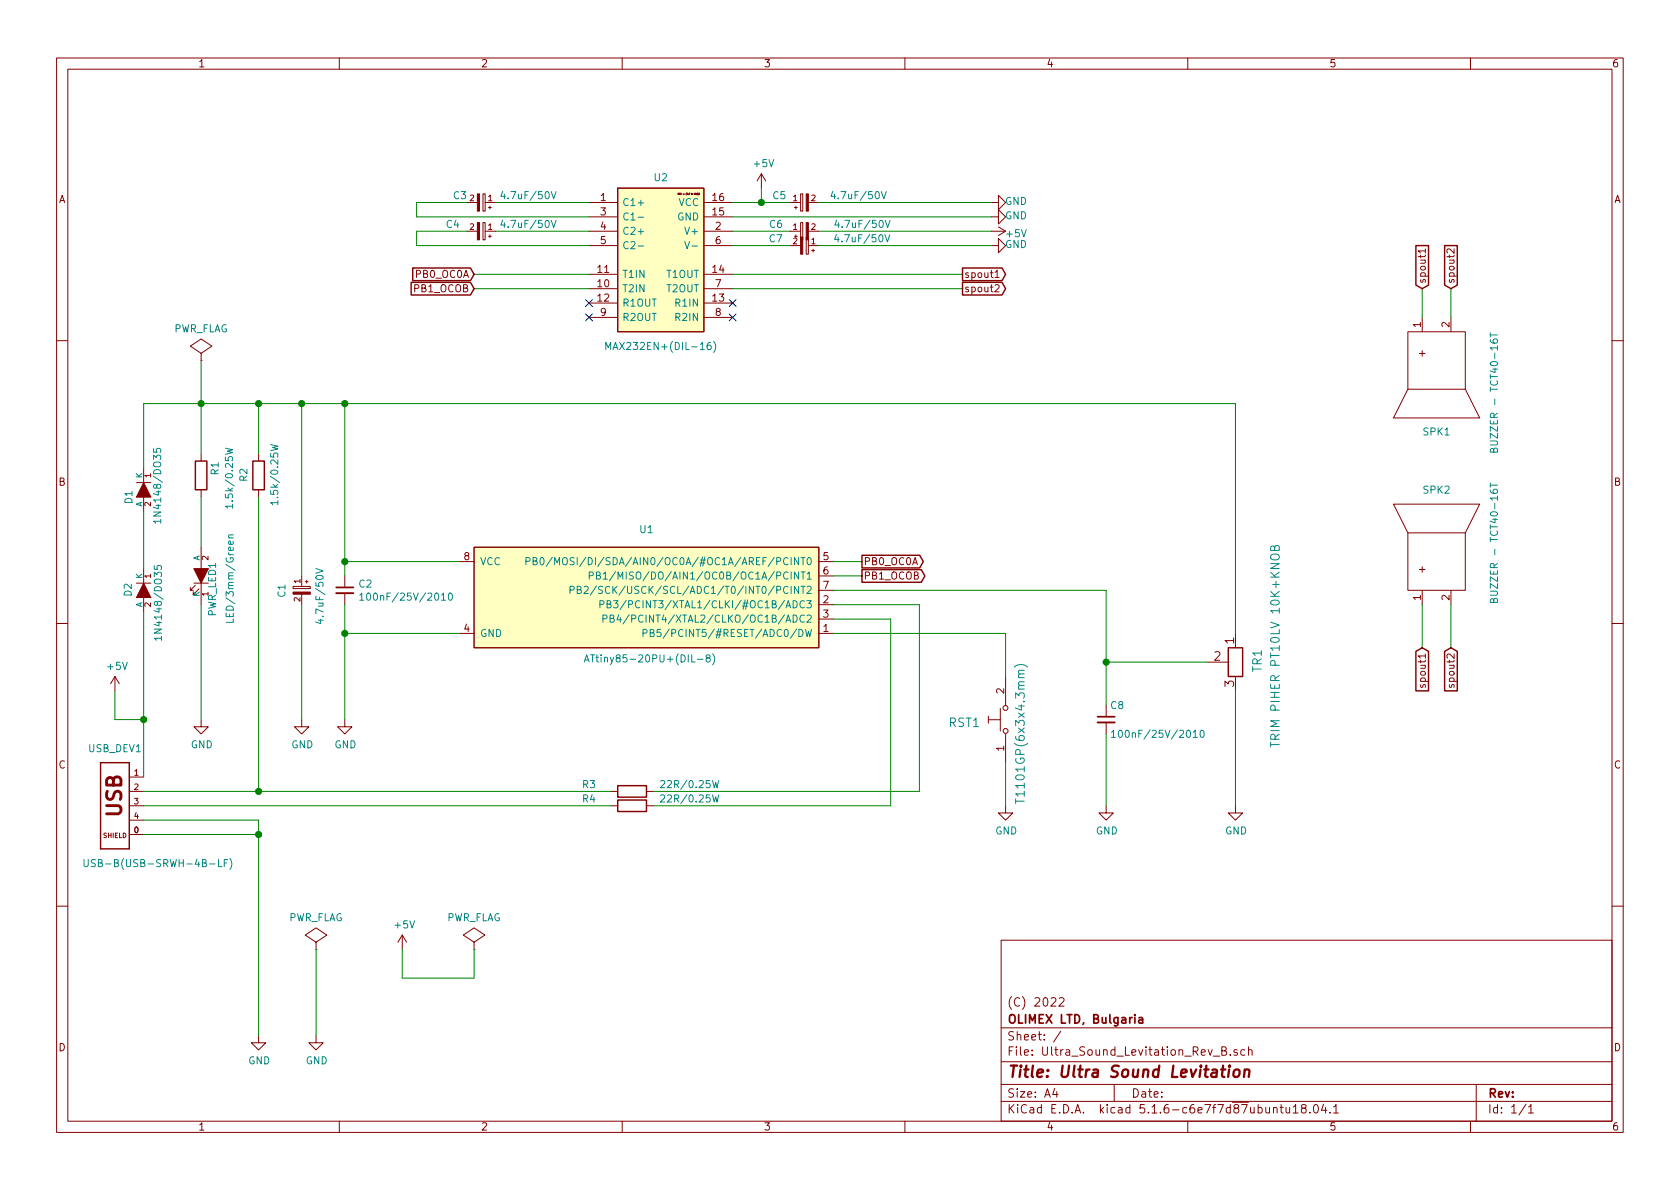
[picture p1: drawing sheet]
EESchema Schematic File Version 4
EELAYER 30 0
EELAYER END
$Descr A4 11693 8268
encoding utf-8
Sheet 1 1
Title "Ultra Sound Levitation"
Date ""
Rev ""
Comp "OLIMEX LTD, Bulgaria"
Comment1 "(C) 2022"
Comment2 ""
Comment3 ""
Comment4 ""
$EndDescr
$Comp
L Ultra_Sound_Levitation_Rev_B:R R1
U 1 1
P 1400 3300
F 0 "R1" H 1300 3400 50  0000 L CNN
F 1 "1.5k/0.25W" H 1200 3500 50  0000 L CNN
F 2 "OLIMEX_RLC-FP:R_0.25W_PTH" V 1491 3370 30  0001 L CNN
F 3 "" V 1400 3300 30  0000 C CNN
	1    1400 3300
	0    1    1    0   
$EndComp
$Comp
L Ultra_Sound_Levitation_Rev_B:LED PWR_LED1
U 1 1
P 1400 4000
F 0 "PWR_LED1" H 1499 3923 50  0000 R CNN
F 1 "LED/3mm/Green" H 1700 3800 50  0000 R CNN
F 2 "OLIMEX_LEDs-FP:LED-3mm-PTH-KA" V 4900 4700 60  0001 R CNN
F 3 "" H 1400 4000 60  0000 C CNN
	1    1400 4000
	0    -1   -1   0   
$EndComp
$Comp
L Ultra_Sound_Levitation_Rev_B:GND #PWR02
U 1 1
P 1400 5000
F 0 "#PWR02" H 1400 4750 50  0001 C CNN
F 1 "GND" H 1405 4827 50  0000 C CNN
F 2 "" H 1400 5000 60  0000 C CNN
F 3 "" H 1400 5000 60  0000 C CNN
	1    1400 5000
	1    0    0    -1  
$EndComp
Wire Wire Line
	1400 3450 1400 3800
$Comp
L Ultra_Sound_Levitation_Rev_B:R R4
U 1 1
P 4400 5600
F 0 "R4" H 4100 5650 50  0000 C CNN
F 1 "22R/0.25W" H 4800 5650 50  0000 C CNN
F 2 "OLIMEX_RLC-FP:R_0.25W_PTH" H 4400 5530 30  0001 C CNN
F 3 "" V 4400 5600 30  0000 C CNN
	1    4400 5600
	1    0    0    -1  
$EndComp
Wire Wire Line
	1000 5500 1800 5500
Wire Wire Line
	6400 4200 5800 4200
$Comp
L Ultra_Sound_Levitation_Rev_B:R R2
U 1 1
P 1800 3300
F 0 "R2" H 1745 3200 50  0000 L CNN
F 1 "1.5k/0.25W" H 1575 3415 50  0000 L CNN
F 2 "OLIMEX_RLC-FP:R_0.25W_PTH" V 1891 3370 30  0001 L CNN
F 3 "" V 1800 3300 30  0000 C CNN
	1    1800 3300
	0    1    1    0   
$EndComp
Wire Wire Line
	1800 3450 1800 5500
Connection ~ 1800 5500
$Comp
L Ultra_Sound_Levitation_Rev_B:T1107A(6x3,8x2,5MM) RST1
U 1 1
P 7000 5000
F 0 "RST1" V 6975 5400 60  0000 R CNN
F 1 "T1101GP(6x3x4.3mm)" H 7400 4900 60  0000 R CNN
F 2 "OLIMEX_Buttons-FP:T1101_GP-6x3x4.3" H 6999 5038 60  0001 C CNN
F 3 "" H 6999 5038 60  0000 C CNN
	1    7000 5000
	0    -1   -1   0   
$EndComp
$Comp
L Ultra_Sound_Levitation_Rev_B:GND #PWR013
U 1 1
P 7000 5600
F 0 "#PWR013" H 7000 5350 50  0001 C CNN
F 1 "GND" H 7005 5427 50  0000 C CNN
F 2 "" H 7000 5600 60  0000 C CNN
F 3 "" H 7000 5600 60  0000 C CNN
	1    7000 5600
	1    0    0    -1  
$EndComp
Wire Wire Line
	6200 4300 5800 4300
$Comp
L Ultra_Sound_Levitation_Rev_B:Buzzer_2015 SPK2
U 1 1
P 10000 3900
F 0 "SPK2" H 9900 4400 50  0000 L CNN
F 1 "BUZZER - TCT40-16T" V 10400 3600 50  0000 L CNN
F 2 "OLIMEX_Devices-FP:SPEAKER_ULTRASONIC" H 10000 3900 50  0001 C CNN
F 3 "" H 10000 3900 50  0001 C CNN
	1    10000 3900
	1    0    0    -1  
$EndComp
Text GLabel 9900 2000 1    50   Input ~ 0
spout1
Wire Wire Line
	9900 2000 9900 2200
Wire Wire Line
	10100 2000 10100 2200
Text GLabel 10100 4500 3    50   Input ~ 0
spout2
Wire Wire Line
	10100 4500 10100 4200
Text GLabel 9900 4500 3    50   Input ~ 0
spout1
Wire Wire Line
	9900 4500 9900 4200
Text GLabel 3300 1900 0    50   Input ~ 0
PB0_OC0A
Wire Wire Line
	4100 1900 3300 1900
Wire Wire Line
	2100 2800 1800 2800
Connection ~ 2100 2800
Wire Wire Line
	2100 4200 2100 5000
Wire Wire Line
	2100 2800 2100 4000
$Comp
L Ultra_Sound_Levitation_Rev_B:CP C1
U 1 1
P 2100 4100
F 0 "C1" V 1960 4045 50  0000 L CNN
F 1 "4.7uF/50V" V 2225 3855 50  0000 L CNN
F 2 "OLIMEX_RLC-FP:CPOL-RM2mm_5x11mm_PTH" H 2100 4100 60  0001 C CNN
F 3 "" H 2100 4100 60  0000 C CNN
	1    2100 4100
	1    0    0    -1  
$EndComp
$Comp
L Ultra_Sound_Levitation_Rev_B:GND #PWR04
U 1 1
P 2100 5000
F 0 "#PWR04" H 2100 4750 50  0001 C CNN
F 1 "GND" H 2105 4827 50  0000 C CNN
F 2 "" H 2100 5000 60  0000 C CNN
F 3 "" H 2100 5000 60  0000 C CNN
	1    2100 5000
	1    0    0    -1  
$EndComp
Wire Wire Line
	1800 2800 1400 2800
Connection ~ 1800 2800
Wire Wire Line
	1800 2800 1800 3150
Connection ~ 1400 2800
Wire Wire Line
	1000 2800 1400 2800
Wire Wire Line
	1400 2800 1400 3150
Wire Wire Line
	6400 4200 6400 5500
Wire Wire Line
	4550 5500 6400 5500
Wire Wire Line
	6200 4300 6200 5600
Wire Wire Line
	4550 5600 6200 5600
Text GLabel 6000 3900 2    50   Output ~ 0
PB0_OC0A
Text GLabel 6700 2000 2    50   Output ~ 0
spout2
Wire Wire Line
	1400 4200 1400 5000
Wire Wire Line
	7000 5300 7000 5600
Wire Wire Line
	6700 2000 5100 2000
Wire Wire Line
	5300 1400 5300 1300
$Comp
L Ultra_Sound_Levitation_Rev_B:GND #PWR03
U 1 1
P 1800 7200
F 0 "#PWR03" H 1800 6950 50  0001 C CNN
F 1 "GND" H 1805 7027 50  0000 C CNN
F 2 "" H 1800 7200 60  0000 C CNN
F 3 "" H 1800 7200 60  0000 C CNN
	1    1800 7200
	1    0    0    -1  
$EndComp
$Comp
L Ultra_Sound_Levitation_Rev_B:USB_A_VERTICAL USB_DEV1
U 1 1
P 800 5600
F 0 "USB_DEV1" H 800 6000 50  0000 C CNN
F 1 "USB-B(USB-SRWH-4B-LF)" H 500 5200 50  0000 C CNN
F 2 "OLIMEX_Connectors-FP:USB-B(USB-SRWH-4B-LF)" H 830 5750 20  0001 C CNN
F 3 "" H 800 5600 60  0000 C CNN
	1    800  5600
	-1   0    0    -1  
$EndComp
Wire Wire Line
	1000 5700 1800 5700
Wire Wire Line
	1800 5700 1800 5800
Wire Wire Line
	1000 5800 1800 5800
Connection ~ 1800 5800
Wire Wire Line
	1800 5800 1800 7200
$Comp
L Ultra_Sound_Levitation_Rev_B:ST3232B(C)DR(SO-16) U2
U 1 1
P 4600 1800
F 0 "U2" H 4600 2375 50  0000 C CNN
F 1 "MAX232EN+(DIL-16)" H 4600 1200 50  0000 C CNN
F 2 "OLIMEX_IC-FP:PDIP-16" H 4200 1150 50  0001 L CNN
F 3 "" H 5050 2100 50  0001 L CNN
F 4 "" H 3100 950 50  0001 L CNN "Description"
F 5 "" H 4200 1050 50  0001 L CNN "Manufacturer_Name"
	1    4600 1800
	1    0    0    -1  
$EndComp
Wire Wire Line
	5100 1900 6700 1900
Text GLabel 6700 1900 2    50   Output ~ 0
spout1
Wire Wire Line
	4100 2000 3300 2000
Text GLabel 3300 2000 0    50   Input ~ 0
PB1_OCOB
Text GLabel 6000 4000 2    50   Output ~ 0
PB1_OCOB
$Comp
L Ultra_Sound_Levitation_Rev_B:+5V #PWR08
U 1 1
P 5300 1300
F 0 "#PWR08" H 5300 1150 50  0001 C CNN
F 1 "+5V" H 5315 1473 50  0000 C CNN
F 2 "" H 5300 1300 60  0000 C CNN
F 3 "" H 5300 1300 60  0000 C CNN
	1    5300 1300
	1    0    0    -1  
$EndComp
$Comp
L Ultra_Sound_Levitation_Rev_B:+5V #PWR01
U 1 1
P 800 4800
F 0 "#PWR01" H 800 4650 50  0001 C CNN
F 1 "+5V" H 815 4973 50  0000 C CNN
F 2 "" H 800 4800 60  0000 C CNN
F 3 "" H 800 4800 60  0000 C CNN
	1    800  4800
	1    0    0    -1  
$EndComp
Wire Wire Line
	1000 3250 1000 2800
$Comp
L Ultra_Sound_Levitation_Rev_B:D D2
U 1 1
P 1000 4100
F 0 "D2" H 945 3995 50  0000 L CNN
F 1 "1N4148/DO35" H 815 4205 50  0000 L CNN
F 2 "OLIMEX_Diodes-FP:DO35_1K_2A" H 1000 4100 60  0001 C CNN
F 3 "" H 1000 4100 60  0000 C CNN
	1    1000 4100
	0    1    1    0   
$EndComp
$Comp
L Ultra_Sound_Levitation_Rev_B:D D1
U 1 1
P 1000 3400
F 0 "D1" H 1000 3300 50  0000 L CNN
F 1 "1N4148/DO35" H 700 3500 50  0000 L CNN
F 2 "OLIMEX_Diodes-FP:DO35_1K_2A" H 1000 3400 60  0001 C CNN
F 3 "" H 1000 3400 60  0000 C CNN
	1    1000 3400
	0    1    1    0   
$EndComp
Wire Wire Line
	1000 3950 1000 3550
Wire Wire Line
	1000 5400 1000 5000
Wire Wire Line
	1000 5000 800  5000
Wire Wire Line
	800  5000 800  4800
Connection ~ 1000 5000
Wire Wire Line
	1000 5000 1000 4250
$Comp
L Ultra_Sound_Levitation_Rev_B:CP C3
U 1 1
P 3350 1400
F 0 "C3" V 3300 1200 50  0000 L CNN
F 1 "4.7uF/50V" V 3300 1525 50  0000 L CNN
F 2 "OLIMEX_RLC-FP:CPOL-RM2mm_5x11mm_PTH" H 3350 1400 60  0001 C CNN
F 3 "" H 3350 1400 60  0000 C CNN
	1    3350 1400
	0    1    1    0   
$EndComp
Wire Wire Line
	3450 1600 4100 1600
$Comp
L Ultra_Sound_Levitation_Rev_B:+5V #PWR011
U 1 1
P 6900 1600
F 0 "#PWR011" H 6900 1450 50  0001 C CNN
F 1 "+5V" V 6915 1773 50  0000 C CNN
F 2 "" H 6900 1600 60  0000 C CNN
F 3 "" H 6900 1600 60  0000 C CNN
	1    6900 1600
	0    1    1    0   
$EndComp
$Comp
L Ultra_Sound_Levitation_Rev_B:CP C7
U 1 1
P 5600 1700
F 0 "C7" V 5550 1500 50  0000 C CNN
F 1 "4.7uF/50V" V 5550 2100 50  0000 C CNN
F 2 "OLIMEX_RLC-FP:CPOL-RM2mm_5x11mm_PTH" H 5600 1700 60  0001 C CNN
F 3 "" H 5600 1700 60  0000 C CNN
	1    5600 1700
	0    1    1    0   
$EndComp
Wire Wire Line
	5100 1700 5500 1700
$Comp
L Ultra_Sound_Levitation_Rev_B:GND #PWR010
U 1 1
P 6900 1500
F 0 "#PWR010" H 6900 1250 50  0001 C CNN
F 1 "GND" V 6905 1327 50  0000 C CNN
F 2 "" H 6900 1500 60  0000 C CNN
F 3 "" H 6900 1500 60  0000 C CNN
	1    6900 1500
	0    -1   -1   0   
$EndComp
Wire Wire Line
	5800 3900 6000 3900
$Comp
L Ultra_Sound_Levitation_Rev_B:GND #PWR015
U 1 1
P 8600 5600
F 0 "#PWR015" H 8600 5350 50  0001 C CNN
F 1 "GND" H 8605 5427 50  0000 C CNN
F 2 "" H 8600 5600 60  0000 C CNN
F 3 "" H 8600 5600 60  0000 C CNN
	1    8600 5600
	1    0    0    -1  
$EndComp
$Comp
L Ultra_Sound_Levitation_Rev_B:Potentiometer TR1
U 1 1
P 8600 4600
F 0 "TR1" V 8750 4525 60  0000 L CNN
F 1 "TRIM PIHER PT10LV 10K+KNOB" V 8875 4000 60  0000 L CNN
F 2 "OLIMEX_Devices-FP:TRIM_PIHER_PT10LV" H 8600 4575 200 0001 C CNN
F 3 "" H 8600 4575 200 0001 C CNN
	1    8600 4600
	1    0    0    -1  
$EndComp
Wire Wire Line
	5800 4100 7700 4100
$Comp
L Ultra_Sound_Levitation_Rev_B:R R3
U 1 1
P 4400 5500
F 0 "R3" H 4100 5550 50  0000 C CNN
F 1 "22R/0.25W" H 4800 5550 50  0000 C CNN
F 2 "OLIMEX_RLC-FP:R_0.25W_PTH" H 4400 5430 30  0001 C CNN
F 3 "" V 4400 5500 30  0000 C CNN
	1    4400 5500
	1    0    0    -1  
$EndComp
Text GLabel 10100 2000 1    50   Input ~ 0
spout2
$Comp
L Ultra_Sound_Levitation_Rev_B:Buzzer_2015 SPK1
U 1 1
P 10000 2500
F 0 "SPK1" H 9900 3000 50  0000 L CNN
F 1 "BUZZER - TCT40-16T" V 10400 2300 50  0000 L CNN
F 2 "OLIMEX_Devices-FP:SPEAKER_ULTRASONIC" H 10000 2500 50  0001 C CNN
F 3 "" H 10000 2500 50  0001 C CNN
	1    10000 2500
	1    0    0    1   
$EndComp
$Comp
L Ultra_Sound_Levitation_Rev_B:C C2
U 1 1
P 2400 4100
F 0 "C2" H 2492 4146 50  0000 L CNN
F 1 "100nF/25V/2010" H 2492 4055 50  0000 L CNN
F 2 "OLIMEX_RLC-FP:C2010" H 2400 4100 60  0001 C CNN
F 3 "" H 2400 4100 60  0000 C CNN
	1    2400 4100
	1    0    0    -1  
$EndComp
$Comp
L Ultra_Sound_Levitation_Rev_B:GND #PWR06
U 1 1
P 2400 5000
F 0 "#PWR06" H 2400 4750 50  0001 C CNN
F 1 "GND" H 2405 4827 50  0000 C CNN
F 2 "" H 2400 5000 60  0000 C CNN
F 3 "" H 2400 5000 60  0000 C CNN
	1    2400 5000
	1    0    0    -1  
$EndComp
Wire Wire Line
	2400 4200 2400 4400
Connection ~ 2400 4400
Wire Wire Line
	2100 2800 2400 2800
Wire Wire Line
	2400 2800 2400 3900
Connection ~ 2400 3900
Wire Wire Line
	2400 3900 2400 4000
Wire Wire Line
	2400 4400 3200 4400
Wire Wire Line
	2400 4400 2400 5000
Wire Wire Line
	2400 3900 3200 3900
Wire Wire Line
	5800 4000 6000 4000
NoConn ~ 5100 2100
NoConn ~ 5100 2200
Wire Wire Line
	7000 4400 7000 4700
Wire Wire Line
	5800 4400 7000 4400
Wire Wire Line
	1000 5600 4250 5600
Wire Wire Line
	1800 5500 4250 5500
$Comp
L Ultra_Sound_Levitation_Rev_B:C C8
U 1 1
P 7700 5000
F 0 "C8" H 7725 5100 50  0000 L CNN
F 1 "100nF/25V/2010" H 7725 4900 50  0000 L CNN
F 2 "OLIMEX_RLC-FP:C2010" H 7700 5000 60  0001 C CNN
F 3 "" H 7700 5000 60  0000 C CNN
	1    7700 5000
	1    0    0    -1  
$EndComp
$Comp
L Ultra_Sound_Levitation_Rev_B:GND #PWR014
U 1 1
P 7700 5600
F 0 "#PWR014" H 7700 5350 50  0001 C CNN
F 1 "GND" H 7705 5427 50  0000 C CNN
F 2 "" H 7700 5600 60  0000 C CNN
F 3 "" H 7700 5600 60  0000 C CNN
	1    7700 5600
	1    0    0    -1  
$EndComp
Wire Wire Line
	7700 5100 7700 5600
Wire Wire Line
	8600 2800 2400 2800
Connection ~ 2400 2800
Wire Wire Line
	8600 2800 8600 4400
Wire Wire Line
	8600 4800 8600 5600
Wire Wire Line
	7700 4100 7700 4600
Wire Wire Line
	7700 4600 8400 4600
Connection ~ 7700 4600
Wire Wire Line
	7700 4600 7700 4900
Wire Wire Line
	3450 1400 4100 1400
Wire Wire Line
	4100 1500 2900 1500
Wire Wire Line
	2900 1500 2900 1400
Wire Wire Line
	2900 1400 3250 1400
$Comp
L Ultra_Sound_Levitation_Rev_B:CP C4
U 1 1
P 3350 1600
F 0 "C4" V 3300 1350 50  0000 L CNN
F 1 "4.7uF/50V" V 3300 1725 50  0000 L CNN
F 2 "OLIMEX_RLC-FP:CPOL-RM2mm_5x11mm_PTH" H 3350 1600 60  0001 C CNN
F 3 "" H 3350 1600 60  0000 C CNN
	1    3350 1600
	0    1    1    0   
$EndComp
Wire Wire Line
	4100 1700 2900 1700
Wire Wire Line
	2900 1700 2900 1600
Wire Wire Line
	2900 1600 3250 1600
NoConn ~ 4100 2100
NoConn ~ 4100 2200
Wire Wire Line
	5700 1600 6900 1600
Wire Wire Line
	5100 1600 5500 1600
Wire Wire Line
	5700 1700 6900 1700
$Comp
L Ultra_Sound_Levitation_Rev_B:GND #PWR012
U 1 1
P 6900 1700
F 0 "#PWR012" H 6900 1450 50  0001 C CNN
F 1 "GND" V 6905 1527 50  0000 C CNN
F 2 "" H 6900 1700 60  0000 C CNN
F 3 "" H 6900 1700 60  0000 C CNN
	1    6900 1700
	0    -1   -1   0   
$EndComp
$Comp
L Ultra_Sound_Levitation_Rev_B:CP C6
U 1 1
P 5600 1600
F 0 "C6" V 5550 1850 50  0000 R CNN
F 1 "4.7uF/50V" V 5550 1400 50  0000 R CNN
F 2 "OLIMEX_RLC-FP:CPOL-RM2mm_5x11mm_PTH" H 5600 1600 60  0001 C CNN
F 3 "" H 5600 1600 60  0000 C CNN
	1    5600 1600
	0    -1   1    0   
$EndComp
$Comp
L Ultra_Sound_Levitation_Rev_B:CP C5
U 1 1
P 5600 1400
F 0 "C5" V 5550 1575 50  0000 C CNN
F 1 "4.7uF/50V" V 5550 1025 50  0000 C CNN
F 2 "OLIMEX_RLC-FP:CPOL-RM2mm_5x11mm_PTH" H 5600 1400 60  0001 C CNN
F 3 "" H 5600 1400 60  0000 C CNN
	1    5600 1400
	0    -1   1    0   
$EndComp
Wire Wire Line
	5100 1400 5300 1400
Wire Wire Line
	5300 1400 5500 1400
Connection ~ 5300 1400
$Comp
L Ultra_Sound_Levitation_Rev_B:GND #PWR09
U 1 1
P 6900 1400
F 0 "#PWR09" H 6900 1150 50  0001 C CNN
F 1 "GND" V 6905 1227 50  0000 C CNN
F 2 "" H 6900 1400 60  0000 C CNN
F 3 "" H 6900 1400 60  0000 C CNN
	1    6900 1400
	0    -1   -1   0   
$EndComp
Wire Wire Line
	5700 1400 6900 1400
$Comp
L Ultra_Sound_Levitation_Rev_B:ATTINY85-20PU U1
U 1 1
P 4500 4100
F 0 "U1" H 4500 4525 50  0000 C CNN
F 1 "ATtiny85-20PU+(DIL-8)" H 4525 3625 50  0000 C CNN
F 2 "OLIMEX_IC-FP:PDIP-8" H 4500 3500 50  0001 C CNN
F 3 "" H 5800 4000 50  0001 C CNN
	1    4500 4100
	1    0    0    -1  
$EndComp
Wire Wire Line
	5100 1500 6900 1500
$Comp
L Ultra_Sound_Levitation_Rev_B:PWR_FLAG #FLG01
U 1 1
P 1400 2500
F 0 "#FLG01" H 1400 2595 50  0001 C CNN
F 1 "PWR_FLAG" H 1400 2723 50  0000 C CNN
F 2 "" H 1400 2500 60  0000 C CNN
F 3 "" H 1400 2500 60  0000 C CNN
	1    1400 2500
	1    0    0    -1  
$EndComp
Wire Wire Line
	1400 2800 1400 2500
$Comp
L Ultra_Sound_Levitation_Rev_B:PWR_FLAG #FLG02
U 1 1
P 2200 6600
F 0 "#FLG02" H 2200 6695 50  0001 C CNN
F 1 "PWR_FLAG" H 2200 6823 50  0000 C CNN
F 2 "" H 2200 6600 60  0000 C CNN
F 3 "" H 2200 6600 60  0000 C CNN
	1    2200 6600
	1    0    0    -1  
$EndComp
$Comp
L Ultra_Sound_Levitation_Rev_B:GND #PWR05
U 1 1
P 2200 7200
F 0 "#PWR05" H 2200 6950 50  0001 C CNN
F 1 "GND" H 2205 7027 50  0000 C CNN
F 2 "" H 2200 7200 60  0000 C CNN
F 3 "" H 2200 7200 60  0000 C CNN
	1    2200 7200
	1    0    0    -1  
$EndComp
Wire Wire Line
	2200 6600 2200 7200
$Comp
L Ultra_Sound_Levitation_Rev_B:+5V #PWR07
U 1 1
P 2800 6600
F 0 "#PWR07" H 2800 6450 50  0001 C CNN
F 1 "+5V" H 2815 6773 50  0000 C CNN
F 2 "" H 2800 6600 60  0000 C CNN
F 3 "" H 2800 6600 60  0000 C CNN
	1    2800 6600
	1    0    0    -1  
$EndComp
Wire Wire Line
	2800 6800 2800 6600
$Comp
L Ultra_Sound_Levitation_Rev_B:PWR_FLAG #FLG03
U 1 1
P 3300 6600
F 0 "#FLG03" H 3300 6695 50  0001 C CNN
F 1 "PWR_FLAG" H 3300 6823 50  0000 C CNN
F 2 "" H 3300 6600 60  0000 C CNN
F 3 "" H 3300 6600 60  0000 C CNN
	1    3300 6600
	1    0    0    -1  
$EndComp
Wire Wire Line
	2800 6800 3300 6800
Wire Wire Line
	3300 6800 3300 6600
$EndSCHEMATC
